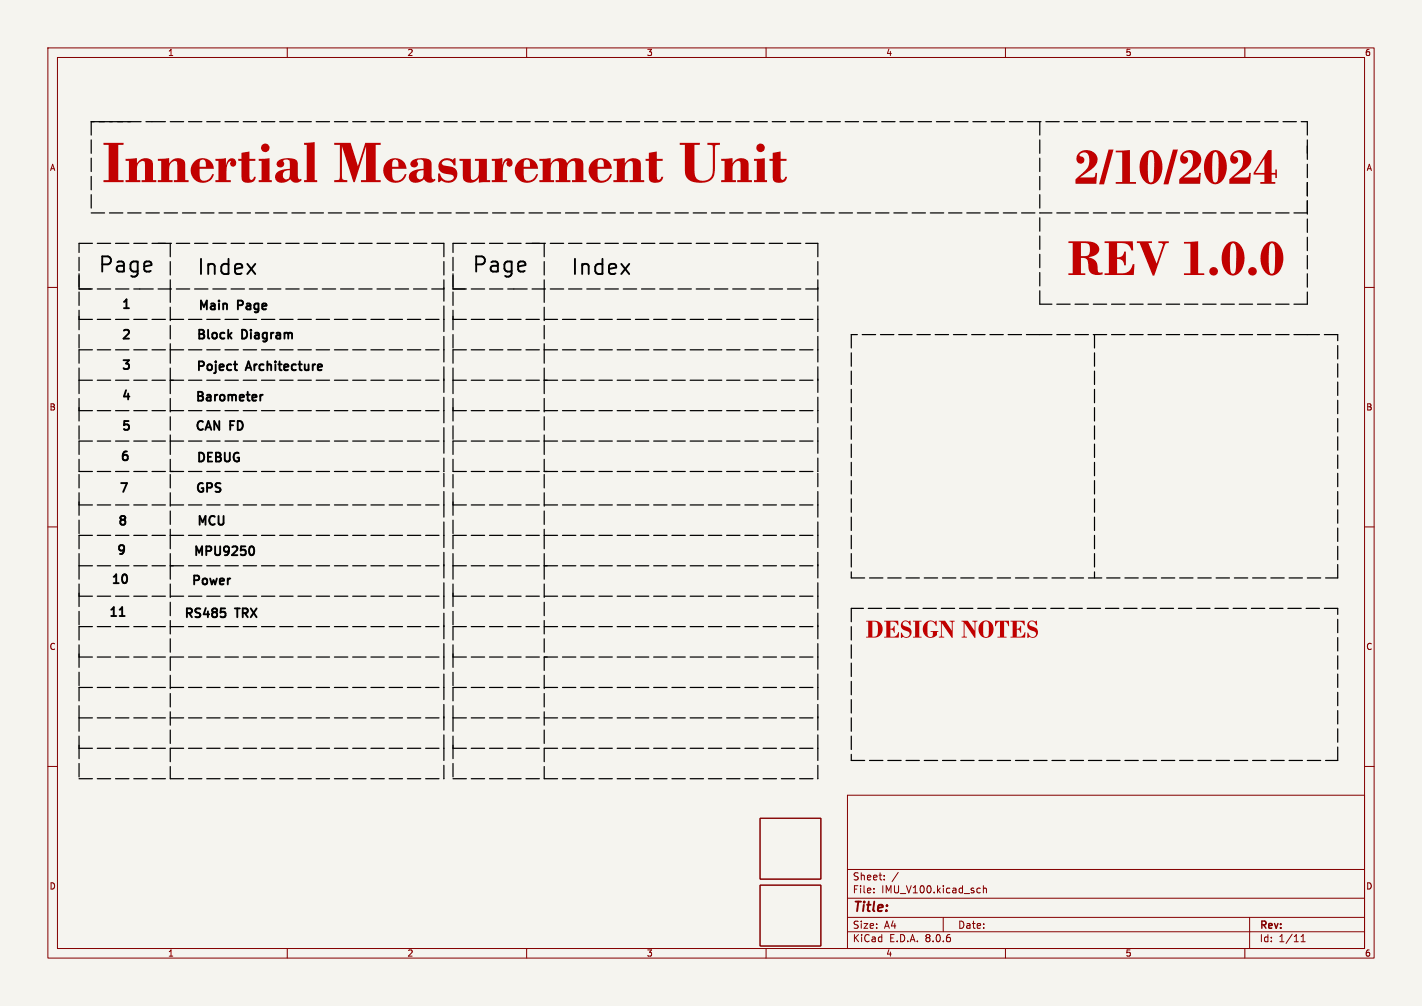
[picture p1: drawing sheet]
<svg xmlns="http://www.w3.org/2000/svg" width="297mm" height="210mm" viewBox="0 0 297 210" stroke-linecap="round" stroke-linejoin="round" font-family="sans-serif">
<path d="M0 0h297v210h-297z" fill="#f5f4ef" stroke="#f5f4ef" stroke-width=".21"/>
<g fill="none" stroke="#840000" stroke-width=".21">
<path d="M10 10h277v190h-277zM12 12h273v186h-273zM60 10v2M110 10v2M160 10v2M210 10v2M260 10v2M10 60h2M285 60h2M10 110h2M285 110h2M10 160h2"/>
<path d="M285 160h2M158.7 170.8h12.7v12.7h-12.7zM177 166h108v32h-108zM60 198v2M110 198v2M158.7 184.8h12.7v12.7h-12.7zM160 198v2M177 194.5h108M177 191.5h108M177 187.5h108M177 181.5h108M182.5 186.3v.1"/>
<path d="M182.5 185.5v.1M184.7 183.6v.1M184.7 182.8v.1M187.6 182.1l-1.3 2M197 191.5v3M204.3 185.4l.4 .1M204.7 186.3l-.4 .1M205.4 185.5l.2-.1 .4 .1v.9M205.4 184.9v1.5M210 198v2M260 198v2M261 191.5v6.5"/>
<path d="M271.7 196.6h.9M271.7 195.5l.5-.4v1.5"/>
</g>
<g fill="none" stroke="#000" stroke-width=".4">
<path d="M51.7 55.1l1.6 2.1M53.3 55.1l-1.6 2.1M129.8 55.1l1.6 2.1M131.4 55.1l-1.6 2.1M47.8 70l.6 .7M48.4 69.5l-.7 .7M48.8 76.1h.7M49.1 75.4v1.6l.1 .2 .3 .1M60.9 69.5l.1 1.2M66.4 76.7l.8-.2v-.4h-.6l-.2 .2 .1 .9h.7M53.3 82.4l.2 .1 .1 .3-.9 .2M53.5 83.6h-.2"/>
<path d="M54.4 82.4v1.2M54.9 82.4l-.4 .1-.1 .3M52.3 114.1h.2a.99 .99 0 0 1 .4 1.6l-.3 .2-.3-.1M25 128.6h1M46.1 127h.9M46.8 127.7l.3 .4v.4l-.3 .4M48.1 120.8l-.4 .1"/>
</g>
<g fill="none" stroke="#000" stroke-width=".25" stroke-dasharray="2.8 1">
<path d="M19 25.4v19.1M19 25.4h12.7M27.3 25.4h-8.3M31.7 25.4h241.3M217.2 25.4v19.1M273 25.4v7M273 38.1v19.1M16.5 50.8h19.1M16.5 57.2v9.5M19 44.5h198.2M33 50.8h59.7M35.6 50.8v9.5"/>
<path d="M92.7 50.8v9.5M94.6 57.2v9.5M94.6 50.8h19.1M111.1 50.8h59.7M113.7 50.8v9.5M170.8 50.8v9.5M273 44.5h-55.8M16.5 66.7h76.2M16.5 66v7M16.5 73h76.2M16.5 73v6.4M16.5 60.3h12.7"/>
<path d="M16.5 60.3v-9.5M16.5 79.4h76.2M16.5 79.4v6.3M19 60.3h-2.5M29.2 60.3h63.5M35.6 73v6.4M35.6 60.3v12.7M35.6 79.4h.6M35.6 79.4v12.7M92.7 79.4v-6.4M92.7 73v-6.3M92.7 66.7v-7"/>
<path d="M94.6 79.4v6.3M94.6 60.3v-9.5M94.6 66v7M94.6 60.3h12.7M94.6 79.4h76.2M94.6 73v6.4M94.6 73h76.2M94.6 66.7h76.2M97.2 60.3h-2.6M107.3 60.3h63.5M113.7 73v6.4M113.7 79.4v12.7"/>
<path d="M113.7 60.3v12.7M113.7 79.4h.6M170.8 66.7v-7M170.8 73v-6.3M170.8 79.4v-6.4M177.8 69.9v50.8M217.2 63.5v-19M217.2 69.9h-39.4M228.6 69.9v50.8M273 63.5h-55.8M273 69.9h-55.8M279.4 69.9h-6.4"/>
<path d="M16.5 99.1v6.3M16.5 98.4h76.2M16.5 92.1v6.3M16.5 92.1h76.2M16.5 85.1v7M16.5 85.7h76.2M35.6 99.1v12.7M35.6 98.4h.6M35.6 92.1v6.3M92.7 85.7v-7M92.7 98.4v-6.3M92.7 92.1v-6.4"/>
<path d="M94.6 99.1v6.3M94.6 92.1h76.2M94.6 98.4h76.2M94.6 85.1v7M94.6 92.1v6.3M94.6 85.7h76.2M113.7 98.4h.6M113.7 99.1v12.7M113.7 92.1v6.3M170.8 85.7v-7M170.8 92.1v-6.4M170.8 98.4v-6.3"/>
<path d="M16.5 118.1h76.2M16.5 105.4h76.2M16.5 111.8h76.2M16.5 111.8v6.3M16.5 104.8v7M16.5 118.1v6.4M35.6 118.1h.6M35.6 111.8v6.3M35.6 118.1v44.5M92.7 111.8v-6.4M92.7 118.1v-6.3M92.7 105.4v-7"/>
<path d="M94.6 118.1v6.4M94.6 104.8v7M94.6 111.8v6.3M94.6 105.4h76.2M94.6 111.8h76.2M94.6 118.1h76.2M113.7 118.1v44.5M113.7 111.8v6.3M113.7 118.1h.6M170.8 111.8v-6.4M170.8 105.4v-7M170.8 118.1v-6.3"/>
<path d="M16.5 124.5h76.2M16.5 137.2h76.2M16.5 123.8v7M16.5 130.8v6.4M16.5 136.5v7M16.5 130.8h76.2M92.7 124.5v-7M92.7 130.8v-6.3M92.7 137.2v-7M94.6 123.8v7M94.6 130.8v6.4M94.6 136.5v7"/>
<path d="M94.6 137.2h76.2M94.6 130.8h76.2M94.6 124.5h76.2M113.7 137.2h.6M170.8 137.2v-7M170.8 130.8v-6.3M170.8 124.5v-7M177.8 127v31.8M177.8 120.7h101.6M279.4 127h-101.6M279.4 120.7v-50.8M16.5 155.6v7"/>
<path d="M16.5 149.9v6.3M16.5 143.5v6.4M16.5 156.2h76.2M16.5 143.5h76.2M16.5 149.9h76.2M92.7 156.2v-7M92.7 149.9v-6.4M92.7 143.5v-6.3M94.6 155.6v7M94.6 156.2h76.2M94.6 149.9v6.3M94.6 143.5v6.4"/>
<path d="M94.6 149.9h76.2M94.6 143.5h76.2M170.8 143.5v-6.3M170.8 149.9v-6.4M170.8 156.2v-7M177.8 158.8h101.6M279.4 158.8v-31.8M16.5 162.6h76.2M92.7 162.6v-6.4M94.6 162.6h76.2M170.8 162.6v-6.4"/>
</g>
<g font-size="12.4" fill="#c20000">
<text x="21.4" y="41.9">InnertialMeasurement</text>
<text x="141.7" y="41.9">Unit</text>
</g>
<g font-size="10.6">
<text x="224.3" y="41.7">2/10/2024</text>
<text x="223" y="60.7">REV 1.0.0</text>
</g>
<text font-size="5.3" fill="#c20000" x="180.8" y="134.8">DESIGNNOTES</text>
<g font-size="4.4">
<text x="20.3" y="57.4">Page</text>
<text x="40.9" y="57.9">Index</text>
<text x="98.4" y="57.4">Page</text>
<text x="119.1" y="57.9">Index</text>
</g>
<text font-size="2.8" fill="#840000" x="178" y="190.9">Title:</text>
<g font-size="2.6">
<text x="25.1" y="65">1</text>
<text x="41.1" y="65.3">Main</text>
<text x="49.7" y="65.3">Page</text>
<text x="25.1" y="71.4">2</text>
<text x="40.8" y="71.4">Block</text>
<text x="50.5" y="71.4">Diagram</text>
<text x="25.1" y="77.7">3</text>
<text x="40.7" y="78">Poject</text>
<text x="51.5" y="78">Architecture</text>
<text x="25.1" y="84.1">4</text>
<text x="40.5" y="84.3">Barometer</text>
<text x="25.1" y="90.4">5</text>
<text x="40.5" y="90.4">CAN</text>
<text x="48.1" y="90.4">FD</text>
<text x="24.9" y="96.8">6</text>
<text x="40.7" y="97">DEBUG</text>
<text x="24.6" y="103.4">7</text>
<text x="40.6" y="103.4">GPS</text>
<text x="24.4" y="110.2">8</text>
<text x="40.8" y="110.2">MCU</text>
<text x="24.1" y="116.3">9</text>
<text x="40.1" y="116.6">MPU9250</text>
<text x="23" y="122.4">10</text>
<text x="39.7" y="122.7">Power</text>
<text x="22.5" y="129.3">11</text>
<text x="38.2" y="129.5">RS485</text>
<text x="49.3" y="129.5">TRX</text>
</g>
<g font-size="2.1" fill="#840000">
<text x="178" y="184">Sheet:</text>
<text x="178" y="186.7">File:</text>
<text x="184.1" y="186.7">IMU_V100.kicad_sch</text>
<text x="178" y="196.9">KiCad</text>
<text x="178" y="194.1">Size:</text>
<text x="184.7" y="194.1">A4</text>
<text x="185.7" y="196.9">E.D.A.</text>
<text x="193.3" y="196.9">8.0.6</text>
<text x="200" y="194.1">Date:</text>
<text x="263" y="194.3">Rev:</text>
<text x="263" y="196.9">Id:</text>
<text x="267.1" y="196.9">1/11</text>
</g>
<g font-size="1.8" fill="#840000">
<text x="35" y="11.9">1</text>
<text x="85" y="11.9">2</text>
<text x="135" y="11.9">3</text>
<text x="185" y="11.9">4</text>
<text x="235" y="11.9">5</text>
<text x="285" y="11.9">6</text>
<text x="10.3" y="35.9">A</text>
<text x="285.3" y="35.9">A</text>
<text x="10.3" y="85.9">B</text>
<text x="285.3" y="85.9">B</text>
<text x="10.3" y="135.9">C</text>
<text x="285.3" y="135.9">C</text>
<text x="10.3" y="185.9">D</text>
<text x="285.3" y="185.9">D</text>
<text x="35" y="199.9">1</text>
<text x="85" y="199.9">2</text>
<text x="135" y="199.9">3</text>
<text x="185" y="199.9">4</text>
<text x="235" y="199.9">5</text>
<text x="285" y="199.9">6</text>
</g>
</svg>
